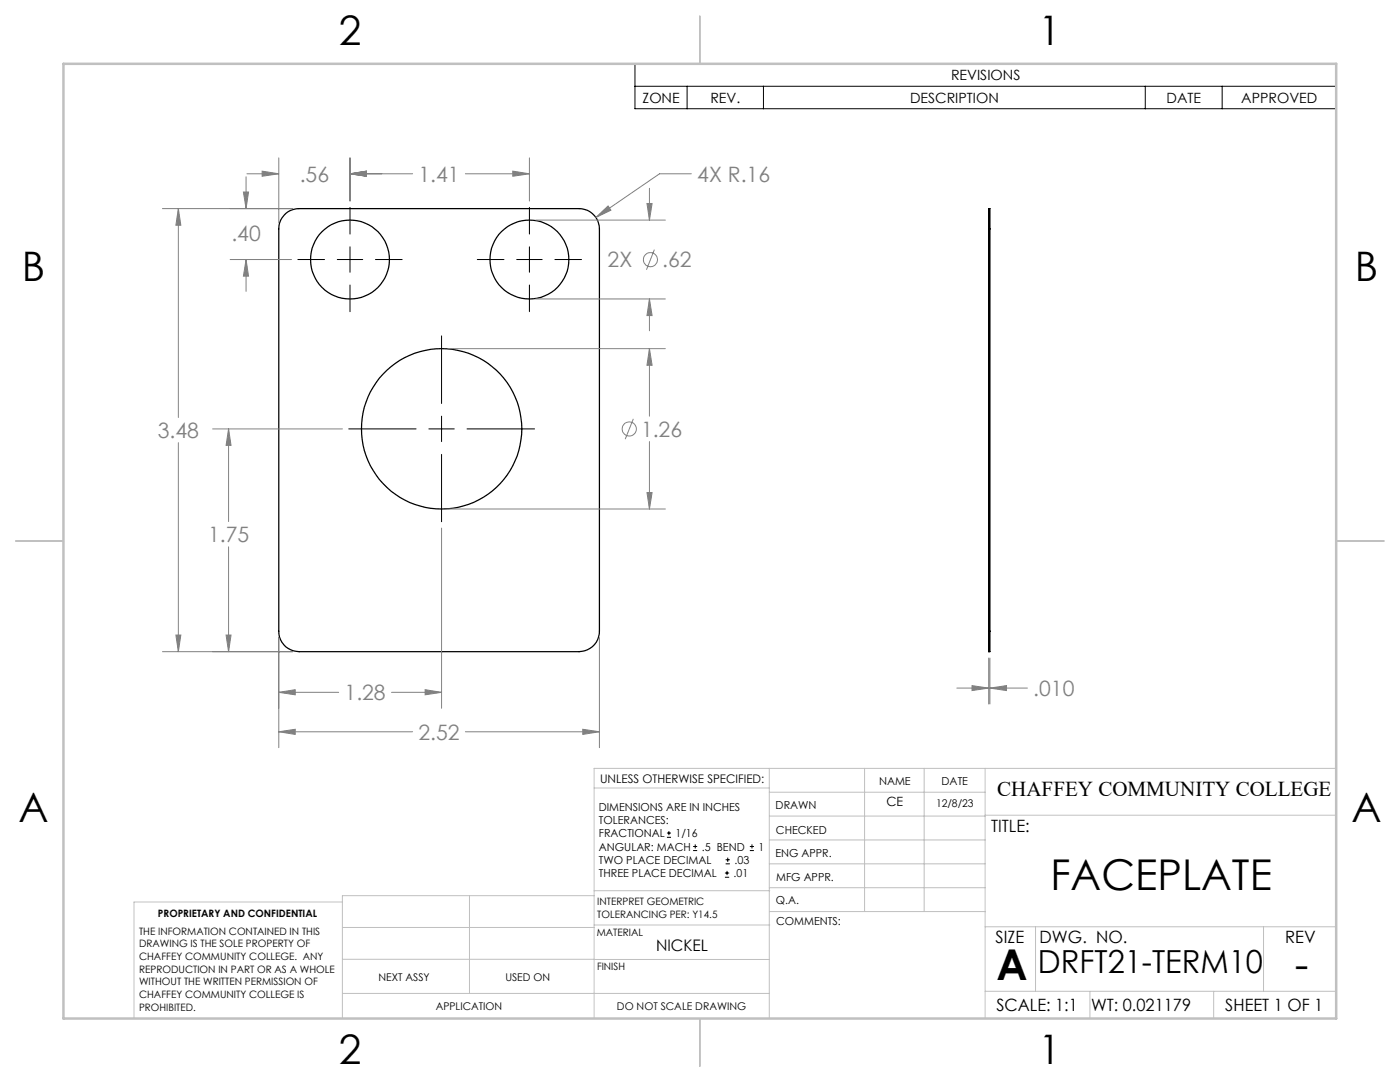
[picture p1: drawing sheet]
<svg xmlns="http://www.w3.org/2000/svg" width="279mm" height="216mm" viewBox="0 0 279 216" stroke-linecap="round" stroke-linejoin="round" font-family="sans-serif">
<g fill="none" stroke="#000" stroke-width=".25">
<path d="M57 42.6a4 4 0 0 1 2.7-1h55.9a4.1 4.1 0 0 1 4 4.1v80.2a4.1 4.1 0 0 1-4 4.1h-55.9a4 4 0 0 1-4.1-4.1v-80.2a4 4 0 0 1 1.4-3.1zM197.3 45.7v-4.1h.3v4.1M197.3 45.7h.3M197.3 45.7v80.2M197.6 45.7v80.2M197.3 125.9v4.1h.3v-4.1M197.3 125.9h.3"/>
<circle cx="69.8" cy="51.8" r="7.9"/>
<circle cx="105.6" cy="51.8" r="7.9"/>
<circle cx="88.1" cy="85.6" r="16"/>
</g>
<g fill="none" stroke="#808080" stroke-width=".2">
<path d="M48.6 38.3h1l-.5 3.3zM49.1 35.3v6.3M49.3 34.7h6.3M52.3 34.1l3.3 .6-3.3 .5zM55.6 31.5v12.9M69.8 34.7l3.3-.6v1.1zM69.9 34.7h12.4M69.9 31.5v8.6M92.9 34.7h12.8M102.3 34.1l3.4 .6-3.4 .5zM105.7 31.5v8.6M129.6 37.6v6.3"/>
<path d="M138 34.7h-6.4l-12.7 8.7M32.4 41.6h26M35.6 41.6l.5 3.3h-1zM35.6 41.6v41.7M45.9 51.8h12.3M49.1 51.8l.5 3.3h-1zM49.1 51.8v6.3M106.9 43.9h25.9M106.9 59.7h25.9M118.9 43.4l2.5-2.3 .5 .8zM129.1 40.6h1l-.5 3.3zM129.6 59.7l.5 3.3h-1z"/>
<path d="M129.6 59.7v6.3M130.6 49.8l-1.6 4M89.4 69.6h43.4M129.6 69.6l.5 3.3h-1zM129.6 69.6v13.4M35.6 88.3v41.7M42.4 85.6h25.9M45.6 85.6l.5 3.3h-1zM45.6 85.6v18.5M126.4 83.6l-1.6 4M129.1 98.3h1l-.5 3.3zM129.6 88.1v13.5"/>
<path d="M45.6 109.1v20.9M88.1 105.4v35.9M89.4 101.6h43.4M32.4 130h26M35.1 126.7h1l-.5 3.3zM45.1 126.7h1l-.5 3.3zM55.6 138.1l3.3-.5v1zM55.6 127.2v22M55.6 138.1h12M78.1 138.1h10M84.8 137.6l3.3 .5-3.3 .5zM119.6 127.2v22"/>
<path d="M191 137.3h6.3M194 136.8l3.3 .5-3.3 .5zM197.3 131.3v9.2M197.6 131.3v9.2M197.6 137.3h7.4M197.6 137.3l3.3-.5v1zM55.6 146l3.3-.5v1zM55.6 146h26.7M92.9 146h26.7M116.3 145.5l3.3 .5-3.3 .5z"/>
<circle cx="129.8" cy="51.8" r="1.42"/>
<circle cx="125.6" cy="85.6" r="1.41"/>
</g>
<g fill="none" stroke="#000" stroke-width=".2">
<path d="M126.7 12.7h140v9h-140zM126.7 17.2h140M137.1 17.2v4.5M152.4 17.2v4.5M228.6 17.2v4.5M243.9 17.2v4.5M59.4 51.8h5.4M67.3 51.8h5.1M69.8 41.4v5.3M69.8 49.2v5.1M69.8 56.9v5.3M74.9 51.8h5.4"/>
<path d="M95.2 51.8h5.4M103.1 51.8h5.1M105.7 41.4v5.3M105.7 49.2v5.1M105.7 56.9v5.3M110.7 51.8h5.4M88.1 67v13.5M69.6 85.6h13.4M85.6 85.6h5.1M88.1 83v5.1M88.1 90.7v13.4M93.2 85.6h13.5"/>
<path d="M133.1 167.1h.8M133.1 166.2h.8M133.5 165.8v.9M138.3 169.7h.8M138.3 168.9h.8M138.7 168.5v.8M144.7 175h.8M144.7 174.2h.8M144.8 172.4h.9M144.8 171.6h.9M145.1 173.8v.8M145.2 171.1v.9"/>
<path d="M149.6 169.7h.9M149.6 168.9h.9M150.1 168.5v.8"/>
</g>
<g fill="none" stroke="#c0c0c0" stroke-width=".2">
<path d="M118.6 157.2h34.9M153.5 153.3v49.9M153.5 158.1h43.1M172.5 153.3v28.6M184.4 153.3v28.6M196.6 153.3v49.9M266.7 153.3h-148.1v49.9M68.3 180h-41.6v23.2M93.7 178.7v19.5M118.6 178.7h-50.3v24.5M118.6 177.7h35M153.5 167.6h43.1"/>
<path d="M153.5 162.8h43.1M153.5 172.4h43.1M153.5 177.1h43.1M196.6 162.7h70.1M68.3 198.2h85.2M68.3 191.4l85.2 .1M68.3 185.1h50.3M118.6 184.6h35M153.6 181.9h43M196.6 197.8h70.1M196.6 184.9h70.1M206.7 184.9v12.9"/>
<path d="M217.5 197.8v5.4M242.2 197.8v5.4M252.2 184.9v12.9"/>
</g>
<path d="M139.7 3.2v9.5M3.1 107.9h9.6M266.7 107.9h9.5M139.7 203.2v9.6" fill="none" stroke="#c0c0c0" stroke-width=".25"/>
<path d="M12.7 12.7h254v190.5h-254z" fill="none" stroke="#c0c0c0" stroke-width=".5"/>
<path d="M35.6 41.6l.5 3.3h-1zM35.1 126.7h1l-.5 3.3zM55.6 146l3.3-.5v1zM116.3 145.5l3.3 .5-3.3 .5zM118.9 43.4l3-1.5-.5-.8zM129.1 40.6h1l-.5 3.3zM129.6 59.7l.5 3.3h-1zM129.6 69.6l.5 3.3h-1zM129.1 98.3h1l-.5 3.3zM69.8 34.7l3.3-.6v1.1zM102.3 34.1l3.4 .6-3.4 .5zM52.3 34.1l3.3 .6-3.3 .5zM69.8 34.7l3.3-.6v1.1zM49.1 51.8l.5 3.3h-1zM48.6 38.3h1l-.5 3.3zM45.6 85.6l.5 3.3h-1zM45.1 126.7h1l-.5 3.3zM84.8 137.6l3.3 .5-3.3 .5zM55.6 138.1l3.3-.5v1zM194 136.8l3.3 .5-3.3 .5zM197.6 137.3l3.3-.5v1z" fill="#808080"/>
<g font-size="8.5">
<text x="209.7" y="177.6">FACEPLATE</text>
<text x="198.9" y="195.5">A</text>
<text x="258.4" y="195.4">-</text>
</g>
<g font-size="8.1">
<text x="67.6" y="8.9">2</text>
<text x="207.3" y="8.9">1</text>
<text x="4.4" y="56.1">B</text>
<text x="270.4" y="56.1">B</text>
<text x="3.7" y="164.1">A</text>
<text x="269.7" y="164.1">A</text>
<text x="67.6" y="212.4">2</text>
<text x="207.3" y="212.4">1</text>
</g>
<text font-size="6.3" x="207.1" y="194.1">DRFT21-TERM10</text>
<g font-size="4.2" fill="#808080">
<text x="59.8" y="36.2">.56</text>
<text x="83.5" y="36.2">1.41</text>
<text x="139.2" y="36.2">4X R.16</text>
<text x="46.2" y="48.1">.40</text>
<text x="121.3" y="53.4">2X</text>
<text x="132.2" y="53.3">.62</text>
<text x="31.5" y="87.4">3.48</text>
<text x="127.9" y="87.1">1.26</text>
<text x="41.5" y="108.2">1.75</text>
<text x="68.8" y="139.7">1.28</text>
<text x="206.2" y="138.9">.010</text>
<text x="83.5" y="147.6">2.52</text>
</g>
<text font-size="4.2" x="199" y="158.7">CHAFFEY COMMUNITY COLLEGE</text>
<g font-size="3.4">
<text x="197.8" y="166">TITLE:</text>
<text x="198.7" y="188.1">SIZE</text>
<text x="207.5" y="188.1">DWG. NO.</text>
<text x="256.5" y="188.2">REV</text>
<text x="198.8" y="201.7">SCALE: 1:1</text>
<text x="217.7" y="201.8">WT: 0.021179</text>
<text x="244.5" y="201.7">SHEET 1 OF 1</text>
</g>
<text font-size="3.2" x="130.9" y="189.8">NICKEL</text>
<g font-size="2.8">
<text x="189.8" y="16">REVISIONS</text>
<text x="128.2" y="20.5">ZONE</text>
<text x="141.8" y="20.5">REV.</text>
<text x="181.6" y="20.5">DESCRIPTION</text>
<text x="232.8" y="20.5">DATE</text>
<text x="247.7" y="20.5">APPROVED</text>
</g>
<text font-size="2.5" x="176.9" y="160.9">CE</text>
<text font-size="2.4" x="119.8" y="156.2">UNLESS OTHERWISE SPECIFIED:</text>
<g font-size="2.2">
<text x="119.5" y="161.8">DIMENSIONS ARE IN INCHES</text>
<text x="154.8" y="161.4">DRAWN</text>
<text x="175.4" y="156.6">NAME</text>
<text x="187.9" y="156.7">DATE</text>
<text x="119.5" y="164.4">TOLERANCES:</text>
<text x="119.5" y="167.1">FRACTIONAL</text>
<text x="134.8" y="167.1">1/16</text>
<text x="154.9" y="166.3">CHECKED</text>
<text x="119.5" y="172.4">TWO PLACE DECIMAL</text>
<text x="119.5" y="169.7">ANGULAR: MACH</text>
<text x="140.1" y="169.7">.5 BEND</text>
<text x="146.6" y="172.4">.03</text>
<text x="151.4" y="169.7">1</text>
<text x="154.8" y="171">ENG APPR.</text>
<text x="119.5" y="175">THREE PLACE DECIMAL</text>
<text x="146.4" y="175">.01</text>
<text x="154.9" y="175.7">MFG APPR.</text>
<text x="154.9" y="180.4">Q.A.</text>
<text x="154.9" y="184.6">COMMENTS:</text>
</g>
<g font-size="2.1">
<text x="186.8" y="161">12/8/23</text>
<text x="75.5" y="195.7">NEXT ASSY</text>
<text x="100.9" y="195.7">USED ON</text>
<text x="86.9" y="201.5">APPLICATION</text>
<text x="123.1" y="201.6">DO NOT SCALE DRAWING</text>
</g>
<g font-size="2">
<text x="31.5" y="182.9">PROPRIETARY AND CONFIDENTIAL</text>
<text x="119.2" y="180.6">INTERPRET GEOMETRIC</text>
<text x="119.2" y="183.1">TOLERANCING PER: Y14.5</text>
<text x="27.8" y="186.5">THE INFORMATION CONTAINED IN THIS</text>
<text x="27.8" y="189">DRAWING IS THE SOLE PROPERTY OF</text>
<text x="27.8" y="191.6">CHAFFEY COMMUNITY COLLEGE. ANY</text>
<text x="119.1" y="186.7">MATERIAL</text>
<text x="27.8" y="194.1">REPRODUCTION IN PART OR AS A WHOLE</text>
<text x="27.8" y="196.6">WITHOUT THE WRITTEN PERMISSION OF</text>
<text x="119.1" y="193.5">FINISH</text>
<text x="27.8" y="199.1">CHAFFEY COMMUNITY COLLEGE IS</text>
<text x="27.8" y="201.7">PROHIBITED.</text>
</g>
</svg>
